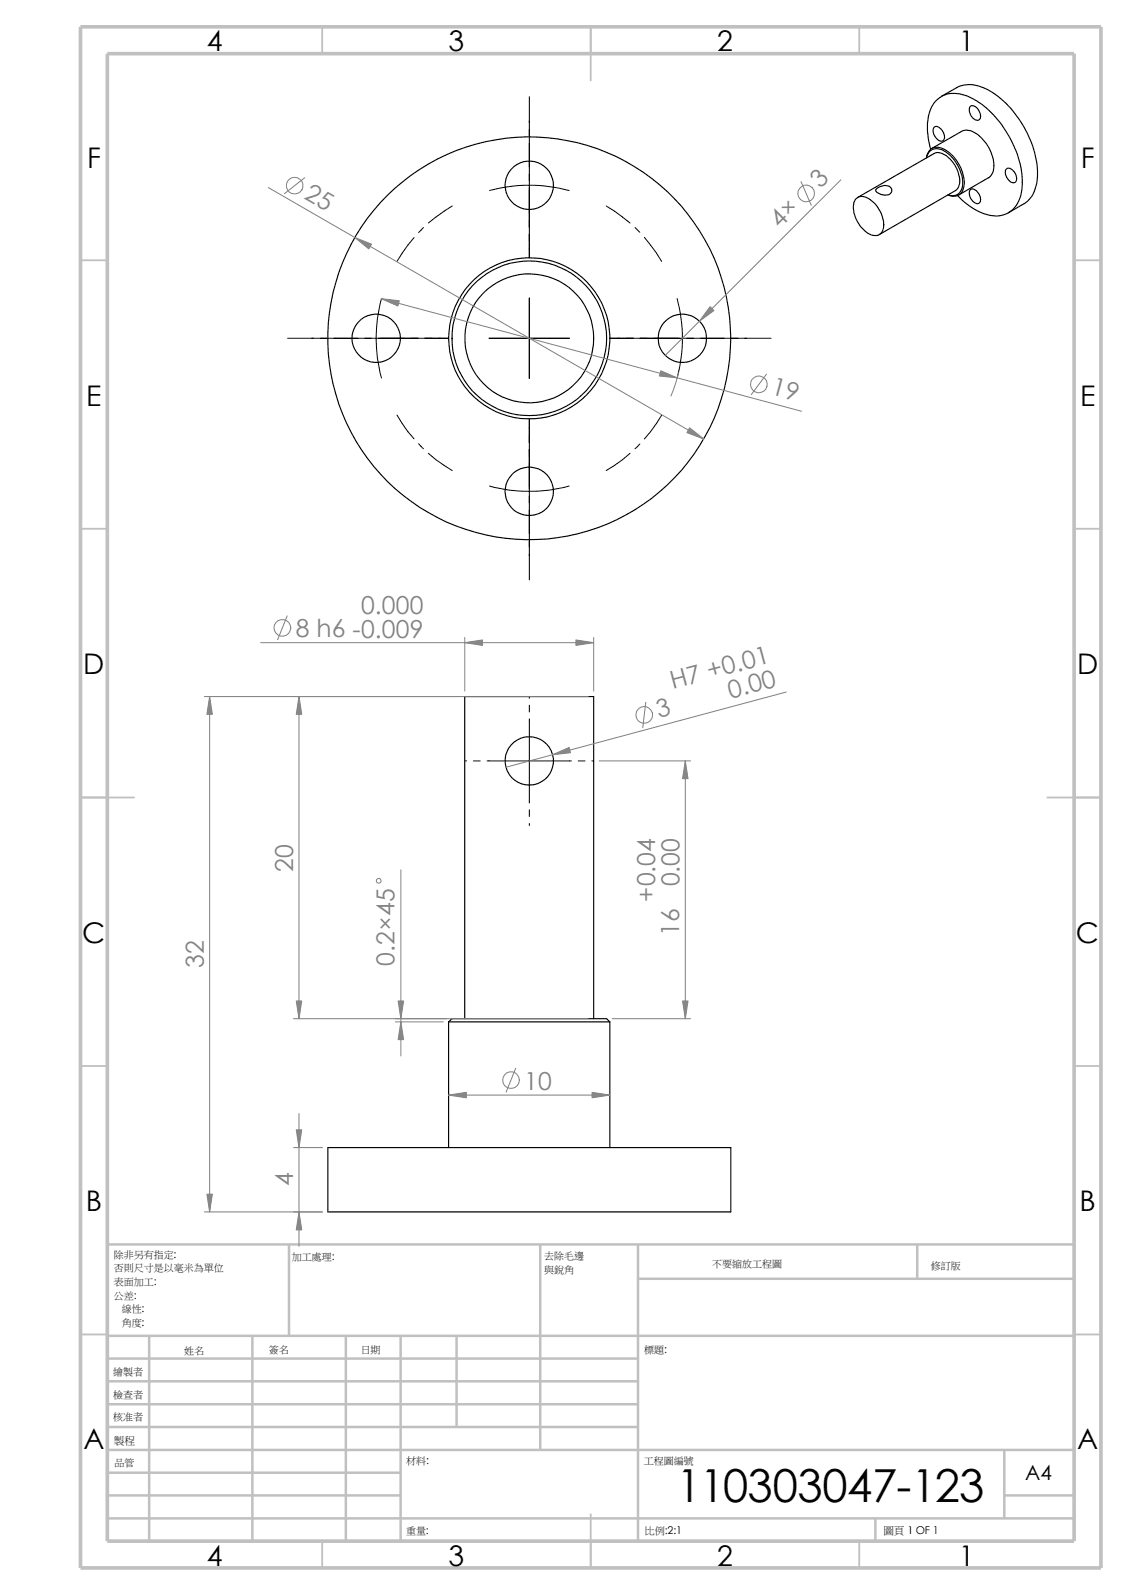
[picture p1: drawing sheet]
<svg xmlns="http://www.w3.org/2000/svg" width="210mm" height="297mm" viewBox="0 0 210 297" stroke-linecap="round" stroke-linejoin="round" font-family="sans-serif">
<g fill="none" stroke="#c0c0c0" stroke-width=".34">
<path d="M60 5v5M110 5v10M160 5v5M15 48.5h5M200 48.5h5M15 98.5h5M200 98.5h5M15 148.5h10M195 148.5h10M15 198.5h5M200 198.5h5M15 248.5h5"/>
<path d="M200 248.5h5M60 287v5M110 282v10M160 287v5"/>
</g>
<g fill="none" stroke="#c0c0c0" stroke-width=".47">
<path d="M53.8 231.7v17.1M100.6 231.7v38.3M118.8 231.7v55.3M118.8 238.1h81.2M170.8 231.7v6.4M200 231.7h-180v55.3M20 248.8h180M20 253h98.8M20 257.2h98.8M27.8 248.8v38.2M47 248.8v38.2M64.4 248.8v38.2"/>
<path d="M74.6 248.8v38.2M85 248.8v16.9M20 274.2h54.6M20 278.5h54.6M20 270h180M20 261.5h98.8M20 265.7h98.8M187 278.5h13M187 270v12.7M20 282.7h180M163 282.7v4.3"/>
</g>
<path d="M15 5h190v287h-190zM20 10h180v277h-180z" fill="none" stroke="#c0c0c0" stroke-width=".68" stroke-linecap="butt"/>
<g fill="none" stroke="#000" stroke-width=".21">
<path d="M175.3 17.9l2.8-1.6a5.8 5.8 0 0 1 5.7 .3 19.3 19.3 0 0 1 9.4 16.2 6 6 0 0 1-2.6 5.2l-2.9 1.6M180.6 19.9a1.16 1.16 0 0 1 1.7 .8 1.07 1.07 0 0 1-.3 1.7 1.88 1.88 0 0 1-1.4-2.5zM159.3 37a1.95 1.95 0 0 1 2.7 .2 5.7 5.7 0 0 1 2.4 5.5 1.62 1.62 0 0 1-2.6 .8 5.9 5.9 0 0 1-2.8-5.9zM159.7 36.7l14.2-8.1a2.58 2.58 0 0 1 3 1 5.6 5.6 0 0 1 1.7 4.9l-.2 .5-.6 .5-14.1 8.2M163.1 35.2l.1-.1a2.06 2.06 0 0 1 2.7-.1 .96 .96 0 0 1-.2 1.1 .96 .96 0 0 1-1.1 .2l-.5-.1a1.12 1.12 0 0 1-1-.9zM173.3 27.8a10.9 10.9 0 0 1 .4-8.3 4.8 4.8 0 0 1 5.9-1.8 16.3 16.3 0 0 1 8.6 8.3 14.9 14.9 0 0 1 1.7 10.7 4.7 4.7 0 0 1-6.3 3.2 12.4 12.4 0 0 1-5.3-3.5M173.5 27.6l5.5-3.1a3 3 0 0 1 3.4 .9 7.1 7.1 0 0 1 2.5 6.6l-.7 1.1-5.7 3.2M173.9 23.7a1.22 1.22 0 0 1 1.7 .9 1.2 1.2 0 0 1-.1 1.6 1.87 1.87 0 0 1-1.8-1.9zM176.5 36.3a1.97 1.97 0 0 0 2.1-.3 1.97 1.97 0 0 0 .6-2 7.2 7.2 0 0 0-4.2-6.2 1.9 1.9 0 0 0-2.5 1.6 1.99 1.99 0 0 1 3.1-1.7 7.4 7.4 0 0 1 3.9 7.1 1.99 1.99 0 0 1-3 1.5M180.6 35.3a1.24 1.24 0 0 1 1.7 .9 1.13 1.13 0 0 1-.3 1.7 1.9 1.9 0 0 1-1.4-2.6zM187.3 31.6a.9 .9 0 0 1 1.5 .3 1.6 1.6 0 0 1 .2 2.1 1.63 1.63 0 0 1-1.8-1.7zM83.5 190.3h30"/>
<path d="M83.5 190.3l.7-.6h28.7l.6 .6M83.5 190.3v23.4M86.5 189.7v-60h24v60M113.5 190.3v23.4M61 213.7h75.1v12h-75.1z"/>
<circle cx="98.5" cy="34.5" r="4.5"/>
<circle cx="70" cy="63" r="4.5"/>
<circle cx="98.5" cy="63" r="15"/>
<circle cx="98.5" cy="63" r="12"/>
<circle cx="98.6" cy="63" r="14.4"/>
<circle cx="98.6" cy="63" r="37.5"/>
<circle cx="127" cy="63" r="4.5"/>
<circle cx="98.5" cy="91.5" r="4.5"/>
<circle cx="98.6" cy="141.7" r="4.5"/>
</g>
<g fill="none" stroke="#000" stroke-width=".19">
<path d="M98.6 18v30M84.2 38.4l-1.5 .9-2.9 2.2M91.1 35.5a28.7 28.7 0 0 1 14.9 0M112.9 38.4l1.5 .9 2.9 2.2M71 55.6a27.5 27.5 0 0 0 0 14.8M77.1 44.2l-1.2 1.4-2 3.1M78.8 42.4l-.9 .9M98.6 55.5v15M118.2 42.4l.9 .9M120 44.2l2.2 2.9 1 1.6M126.1 55.6a28.7 28.7 0 0 1 0 14.8M53.6 63h29.9"/>
<path d="M73.9 77.3l2 3.1 1.2 1.3M91.1 63h14.9M98.6 78v30M113.5 63h30.1M123.2 77.3l-2.1 3.1-1.1 1.3M77.9 82.6l.9 1M79.8 84.4l1.4 1.2 3 2M91.1 90.5a28.7 28.7 0 0 0 14.9 0M117.3 84.4l-1.4 1.2-3 2M119.1 82.7l-.9 .9M98.6 129.7v.3M98.6 131.3v1.3"/>
<path d="M98.6 133.9v15.6M86.5 141.7h.4M88.1 141.7h1.3M90.7 141.7h15.7M98.6 150.8v1.3M98.6 153.3v.4M107.7 141.7h1.2M110.2 141.7h.3"/>
</g>
<g fill="none" stroke="#808080" stroke-width=".19">
<path d="M50 34.9l81 46.8M56.7 33.1l-3.7 3M149.1 33.8l1.9 4.4M156.5 33.5l-32.6 32.7M71 55.6l78.2 21M126.3 69.4l-.6 2.2-.8 2.1M142.7 69.7l-2.8 3.8M48.5 119.7h62M53.5 114.7l-1.8 4.4M86.5 118.7v10M110.5 118.7v10M38.1 129.7h71.5"/>
<path d="M39 129.7v96M55.7 129.7v60M120.2 130.8l-.5 4.7M146.4 128.9l-52.2 14M111.5 141.7h17.1M127.6 141.7v48M74.6 162v34.6M54.7 189.7h54.9M73.6 190.3h8.9M96 198.9l-1.8 4.5M114 189.7h14.6M54.7 213.7h5.3"/>
<path d="M55.7 207.3v24.8M83.5 203.9h30M38.1 225.7h21.9"/>
<circle cx="54.9" cy="34.6" r="1.56"/>
<circle cx="150.1" cy="36" r="1.56"/>
<circle cx="141.3" cy="71.6" r="1.56"/>
<circle cx="52.6" cy="116.9" r="1.57"/>
<circle cx="120" cy="133.1" r="1.56"/>
<circle cx="70.5" cy="164" r=".45"/>
<circle cx="95.1" cy="201.1" r="1.56"/>
</g>
<g fill="#808080" stroke="#808080" stroke-width=".19">
<path d="M128.4 79.7l2.6 2-3.1-1.1z"/>
<path d="M132.2 57.1l.7 .7-2.7 2z"/>
<path d="M66.1 44.2l3.1 1.3-.5 .9z"/>
<path d="M71 55.6l3.3 .4-.2 1z"/>
<path d="M123 69l3.1 1.4-3.3-.4z"/>
<path d="M86.5 119.7l3.3-.5v1z"/>
<path d="M107.2 119.2l3.3 .5-3.3 .5z"/>
<path d="M55.7 129.7l.5 3.3h-1z"/>
<path d="M55.2 186.4h1l-.5 3.3z"/>
<path d="M74.6 190.3l.5 3.3h-1z"/>
<path d="M102.9 140.5l3.1-1.3 .2 1z"/>
<path d="M55.7 225.7l.5 3.3h-1z"/>
<path d="M38.5 222.4h1l-.5 3.3z"/>
<path d="M127.1 186.4h1l-.5 3.3z"/>
<path d="M127.6 141.7l.5 3.3h-1z"/>
<path d="M55.2 210.4h1l-.5 3.3z"/>
<path d="M39 129.7l.5 3.3h-1z"/>
<path d="M74.1 186.4h1l-.5 3.3z"/>
<path d="M83.5 203.9l3.3-.5v1z"/>
<path d="M110.2 203.4l3.3 .5-3.3 .5z"/>
</g>
<text font-size="8.5" x="126" y="279.7">110303047-123</text>
<g font-size="5.3">
<text x="38.5" y="9.6">4</text>
<text x="83.5" y="9.6">3</text>
<text x="133.5" y="9.6">2</text>
<text x="178.5" y="9.6">1</text>
<text x="16.2" y="31.3">F</text>
<text x="201.2" y="31.3">F</text>
<text x="16" y="75.6">E</text>
<text x="201.1" y="75.6">E</text>
<text x="15.5" y="125.6">D</text>
<text x="200.6" y="125.6">D</text>
<text x="15.3" y="175.6">C</text>
<text x="200.3" y="175.6">C</text>
<text x="16" y="225.6">B</text>
<text x="201" y="225.6">B</text>
<text x="15.5" y="269.8">A</text>
<text x="200.5" y="269.8">A</text>
<text x="38.5" y="291.6">4</text>
<text x="83.5" y="291.6">3</text>
<text x="133.5" y="291.6">2</text>
<text x="178.5" y="291.6">1</text>
</g>
<g font-size="4.6" fill="#808080">
<text x="152.7" y="35.1" transform="rotate(-45 152.7 35.1)">3</text>
<text x="56.4" y="36.9" transform="rotate(30 56.4 36.9)">25</text>
<text x="145.2" y="42.7" transform="rotate(-45 145.2 42.7)">4×</text>
<text x="143.4" y="73.4" transform="rotate(15 143.4 73.4)">19</text>
<text x="55.1" y="118.7">8 h6 -0.009</text>
<text x="67.2" y="114.3">0.000</text>
<text x="125.3" y="128.3" transform="rotate(-15 125.3 128.3)">H7 +0.01</text>
<text x="136" y="130.1" transform="rotate(-15 136 130.1)">0.00</text>
<text x="122.7" y="133.6" transform="rotate(-15 122.7 133.6)">3</text>
<text x="54.6" y="162.3" transform="rotate(-90 54.6 162.3)">20</text>
<text x="122" y="167.9" transform="rotate(-90 122 167.9)">+0.04</text>
<text x="126.5" y="165.1" transform="rotate(-90 126.5 165.1)">0.00</text>
<text x="73.4" y="179.9" transform="rotate(-90 73.4 179.9)">0.2×45</text>
<text x="126.5" y="174.4" transform="rotate(-90 126.5 174.4)">16</text>
<text x="37.9" y="180.3" transform="rotate(-90 37.9 180.3)">32</text>
<text x="97.6" y="202.9">10</text>
<text x="54.6" y="220.8" transform="rotate(-90 54.6 220.8)">4</text>
</g>
<text font-size="3.9" x="190.9" y="275.5">A4</text>
<g font-size="2">
<text x="21.2" y="268.8">製程</text>
<text x="164.5" y="285.6">圖頁 1 OF 1</text>
</g>
<g font-size="1.9">
<text x="21.2" y="234.2">除非另有指定:</text>
<text x="21.2" y="236.8">否則尺寸是以毫米為單位</text>
<text x="21.2" y="239.3">表面加工:</text>
<text x="54.4" y="234.6">加工處理:</text>
<text x="101.3" y="234.5">去除毛邊</text>
<text x="101.3" y="237">與銳角</text>
<text x="132.6" y="236">不要縮放工程圖</text>
<text x="173.3" y="236.2">修訂版</text>
<text x="21.2" y="241.8">公差:</text>
<text x="22.7" y="244.3">線性:</text>
<text x="22.7" y="246.9">角度:</text>
<text x="50" y="252">簽名</text>
<text x="67.2" y="252">日期</text>
<text x="119.9" y="252">標題:</text>
<text x="21" y="256.1">繪製者</text>
<text x="34.3" y="252.1">姓名</text>
<text x="21" y="260.4">檢查者</text>
<text x="21" y="264.4">核准者</text>
<text x="21.3" y="273">品管</text>
<text x="75.6" y="272.5">材料:</text>
<text x="119.9" y="272.5">工程圖編號</text>
<text x="75.6" y="285.6">重量:</text>
<text x="120.1" y="285.6">比例:2:1</text>
</g>
</svg>
